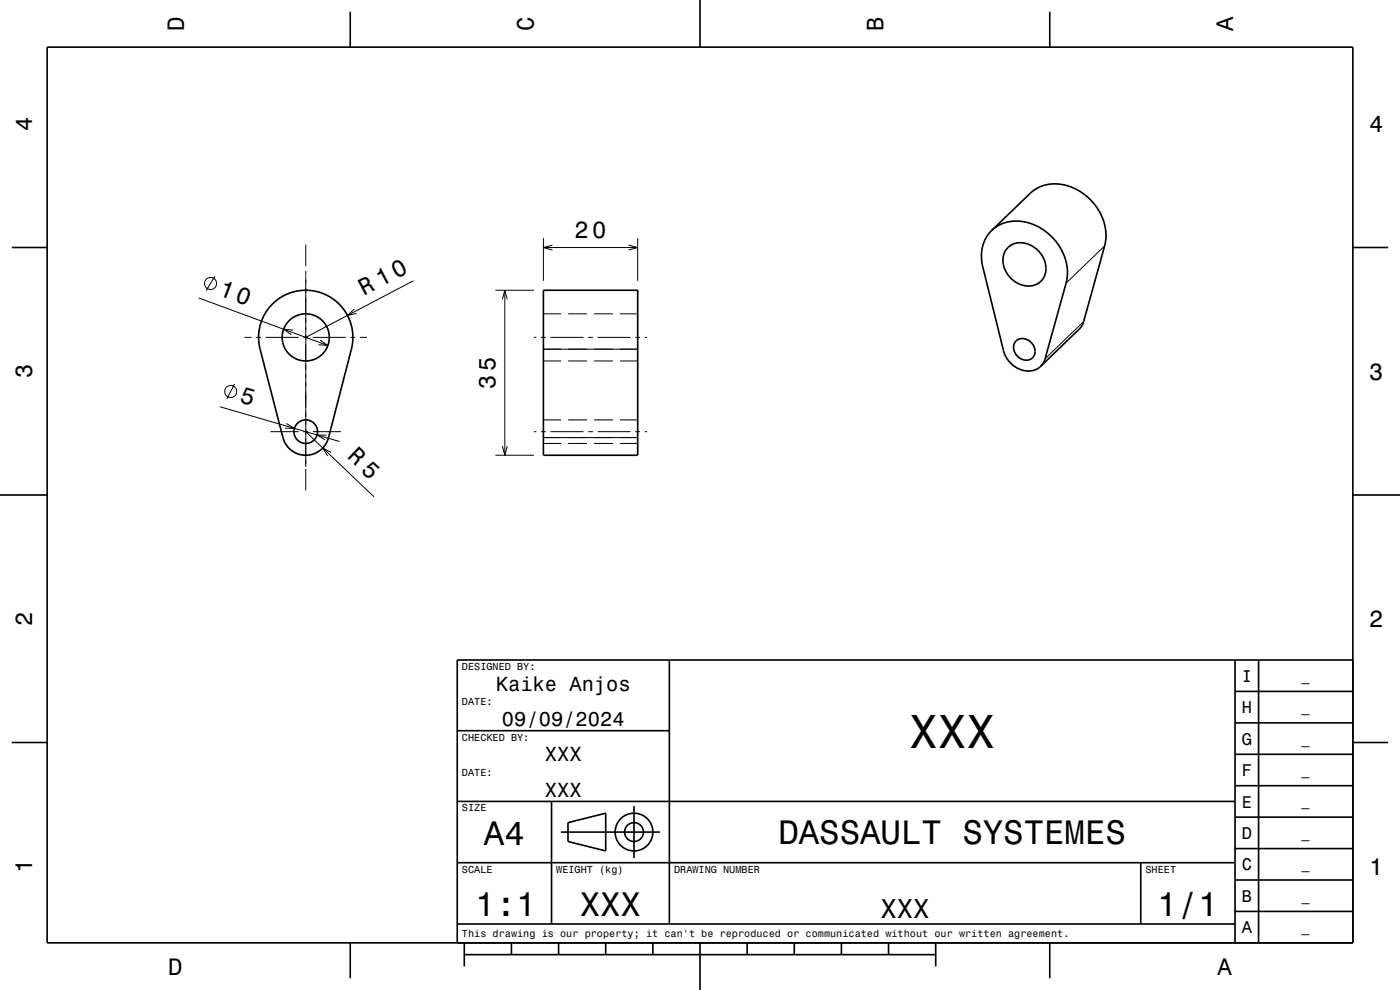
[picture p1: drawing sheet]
<svg xmlns="http://www.w3.org/2000/svg" width="297mm" height="210mm" viewBox="0 0 297 210" stroke-linecap="round" stroke-linejoin="round" font-family="sans-serif">
<g fill="none" stroke="#000" stroke-width=".21">
<path d="M45.6 58.6l-1.9 3M64.9 51.9v4.6M64.9 57.5v1M64.9 58.6v40.4M87.7 59.6l-22.8 12M115.3 50.5v9.1M115.3 52.5h20M117.2 52l-1.9 .5 1.9 .5M133.3 52l2 .5-2 .5M135.3 50.5v9.1M234.3 52.2l-8.1 7.9M42.2 63.2l27.4 10.1"/>
<path d="M51.9 71.6h1.5M54.4 71.6h1M56.4 71.6h7M62.2 70l-2-.2 1.6 1.2M64.4 71.6h1M66.4 71.6h7M67.9 72.1l1.7 1.2-2-.2M74.4 71.6h1M75.2 65.6l-1.5 1.3 2-.4M76.4 71.6h1.5M105.1 61.6h8.2M106.6 63.5l.5-1.9 .5 1.9"/>
<path d="M107.1 61.6v35M113.3 71.6h.5M114.8 71.6h1M115.3 74.1h20M115.3 76.6h3.7M115.3 66.6h3.7M116.8 71.6h7M120.5 76.6h4M120.5 66.6h4M124.8 71.6h1M126 76.6h4M126 66.6h4"/>
<path d="M126.8 71.6h7M131.5 76.6h3.8M131.5 66.6h3.8M134.8 71.6h1M136.8 71.6h.5M229.9 68.2l-8.2 7.9M46.7 86.3l25.4 7.4M49.8 81.5l-1.7 3.1M57.4 91.6h6M60.7 89.8l1.8 1.1-2-.1M64.4 91.6h1M64.9 99.5v4.5"/>
<path d="M64.9 91.6l14.4 13.8M66.4 91.6h5.9M69.3 92.3h-2l1.7 1M70.2 96l-1.7-1 1 1.7M105.1 96.6h8.2M106.6 94.6l.5 2 .5-2M113.3 91.6h.5M114.8 91.6h1M115.3 92.8h20M115.3 94.1h3.7M115.3 89.1h3.7M116.8 91.6h7"/>
<path d="M120.5 94.1h4M120.5 89.1h4M124.8 91.6h1M126 94.1h4M126 89.1h4M126.8 91.6h7M131.5 94.1h3.8M131.5 89.1h3.8M134.8 91.6h1M136.8 91.6h.5"/>
<circle cx="44.7" cy="60.1" r="1.28"/>
<circle cx="48.9" cy="83" r="1.28"/>
</g>
<g fill="none" stroke="#000" stroke-width=".35">
<path d="M10 10h277v190h-277zM74.3 2.5v7.5M148.5 0v10M222.7 2.5v7.5M2.5 52.5h7.5M210.4 48.9l8.2-7.9a8.7 8.7 0 0 1 11.1 0 10.8 10.8 0 0 1 4.6 11.2l-4.7 16.8-.7 .8-8.1 7.9M210.4 48.9a7.9 7.9 0 0 0-1.9 7.7l4.4 17.8a5.4 5.4 0 0 0 7.1 3.9l.8-.6M210.4 48.9a8.7 8.7 0 0 1 11.1 0 10.8 10.8 0 0 1 4.7 11.2l-4.5 16-.3 .8-.6 .8M213.9 52.5a4.9 4.9 0 0 1 7.2 1.8 4 4 0 0 1-1.9 6.3 5.4 5.4 0 0 1-6.1-7.1zM287 52.5h7.5M57.9 64.4a10 10 0 0 1 12-1.5 10 10 0 0 1 4.6 11.2l-4.8 18.7a5 5 0 0 1-4.8 3.8 5 5 0 0 1-4.9-3.8l-4.8-18.7a10 10 0 0 1 2.7-9.7zM115.3 61.6h20v35h-20z"/>
<path d="M215.6 72.3a2.61 2.61 0 0 1 2.9 .1 2.61 2.61 0 0 1 1 2.8 2.2 2.2 0 0 1-2 1.2 2.2 2.2 0 0 1-2-1.2 2.21 2.21 0 0 1 .1-2.9zM0 105h10M287 105h10M142 140v56M262 140v60M267 140v60M287 140h-190v60M2.5 157.5h7.5M97 155h45M262 153.3h25M262 146.7h25M287 157.5h7.5"/>
<path d="M97 170h165M117 170v26M119 176.5h21M120.5 174.5l8-2v8l-8-2zM134.5 171v11M262 173.3h25M262 166.7h25M262 160h25M97 196h165M97 183h165M242 183v13M262 193.3h25"/>
<path d="M262 186.7h25M262 180h25M74.3 200v7.5M98.5 202.5h100M98.5 200v5M108.5 200v2.5M118.5 200v2.5M128.5 200v2.5M138.5 200v2.5M148.5 200v10M158.5 200v2.5M168.5 200v2.5"/>
<path d="M178.5 200v2.5M188.5 200v2.5M198.5 200v5M222.7 200v7.5"/>
<circle cx="64.9" cy="71.6" r="5"/>
<circle cx="64.9" cy="91.6" r="2.5"/>
<circle cx="134.5" cy="176.5" r="2"/>
<circle cx="134.5" cy="176.5" r="4"/>
</g>
<text font-size="10.1" x="192.9" y="158.7">XXX</text>
<g font-size="7.2">
<text x="102.7" y="179.3">A4</text>
<text x="165.1" y="179.1">DASSAULT SYSTEMES</text>
<text x="100.8" y="194.3">1:1</text>
<text x="123" y="194.3">XXX</text>
<text x="245.5" y="194.3">1/1</text>
</g>
<text font-size="5.8" x="186.8" y="194.6">XXX</text>
<g font-size="5.1">
<text x="46.2" y="62.6" transform="rotate(20 46.2 62.6)">10</text>
<text x="77.2" y="62.8" transform="rotate(-28 77.2 62.8)">R 10</text>
</g>
<g font-size="5">
<text x="39" y="6.5" transform="rotate(-90 39 6.5)">D</text>
<text x="113.2" y="6.5" transform="rotate(-90 113.2 6.5)">C</text>
<text x="187.4" y="6.5" transform="rotate(-90 187.4 6.5)">B</text>
<text x="261.6" y="6.5" transform="rotate(-90 261.6 6.5)">A</text>
<text x="6.8" y="27.8" transform="rotate(-90 6.8 27.8)">4</text>
<text x="290.5" y="28.1">4</text>
<text x="121.9" y="50.5">20</text>
<text x="6.8" y="80.3" transform="rotate(-90 6.8 80.3)">3</text>
<text x="105.1" y="82.5" transform="rotate(-90 105.1 82.5)">35</text>
<text x="290.5" y="80.6">3</text>
<text x="50.6" y="85.4" transform="rotate(16 50.6 85.4)">5</text>
<text x="73.5" y="97" transform="rotate(44 73.5 97)">R 5</text>
<text x="6.8" y="132.8" transform="rotate(-90 6.8 132.8)">2</text>
<text x="290.5" y="133.1">2</text>
<text x="6.8" y="185.3" transform="rotate(-90 6.8 185.3)">1</text>
<text x="290.5" y="185.6">1</text>
<text x="35.7" y="206.8">D</text>
<text x="258.3" y="206.8">A</text>
</g>
<g font-size="4.3">
<text x="105.2" y="146.5">Kaike Anjos</text>
<text x="106.5" y="154">09/09/2024</text>
<text x="115.6" y="161.5">XXX</text>
<text x="115.6" y="169">XXX</text>
</g>
<g font-size="3.6">
<text x="263.4" y="144.6">I</text>
<text x="263.4" y="151.3">H</text>
<text x="263.4" y="158">G</text>
<text x="263.4" y="164.6">F</text>
<text x="263.4" y="171.3">E</text>
<text x="263.4" y="178">D</text>
<text x="263.4" y="184.6">C</text>
<text x="263.4" y="191.3">B</text>
<text x="263.4" y="198">A</text>
</g>
<g font-size="2.9">
<text x="276.1" y="144.4">_</text>
<text x="276.1" y="151">_</text>
<text x="276.1" y="157.7">_</text>
<text x="276.1" y="164.4">_</text>
<text x="276.1" y="171">_</text>
<text x="276.1" y="177.7">_</text>
<text x="276.1" y="184.4">_</text>
<text x="276.1" y="191.1">_</text>
<text x="276.1" y="197.7">_</text>
</g>
<g font-size="2.2">
<text x="98" y="142.1">DESIGNED BY:</text>
<text x="98" y="149.6">DATE:</text>
<text x="98" y="157.1">CHECKED BY:</text>
<text x="98" y="164.6">DATE:</text>
<text x="98" y="172.1">SIZE</text>
<text x="98" y="185.1">SCALE</text>
<text x="118" y="185.1">WEIGHT (kg)</text>
<text x="143" y="185.1">DRAWING NUMBER</text>
<text x="243" y="185.1">SHEET</text>
<text x="98" y="198.8">This drawing is our property; it can't be reproduced or communicated without our written agreement.</text>
</g>
</svg>
